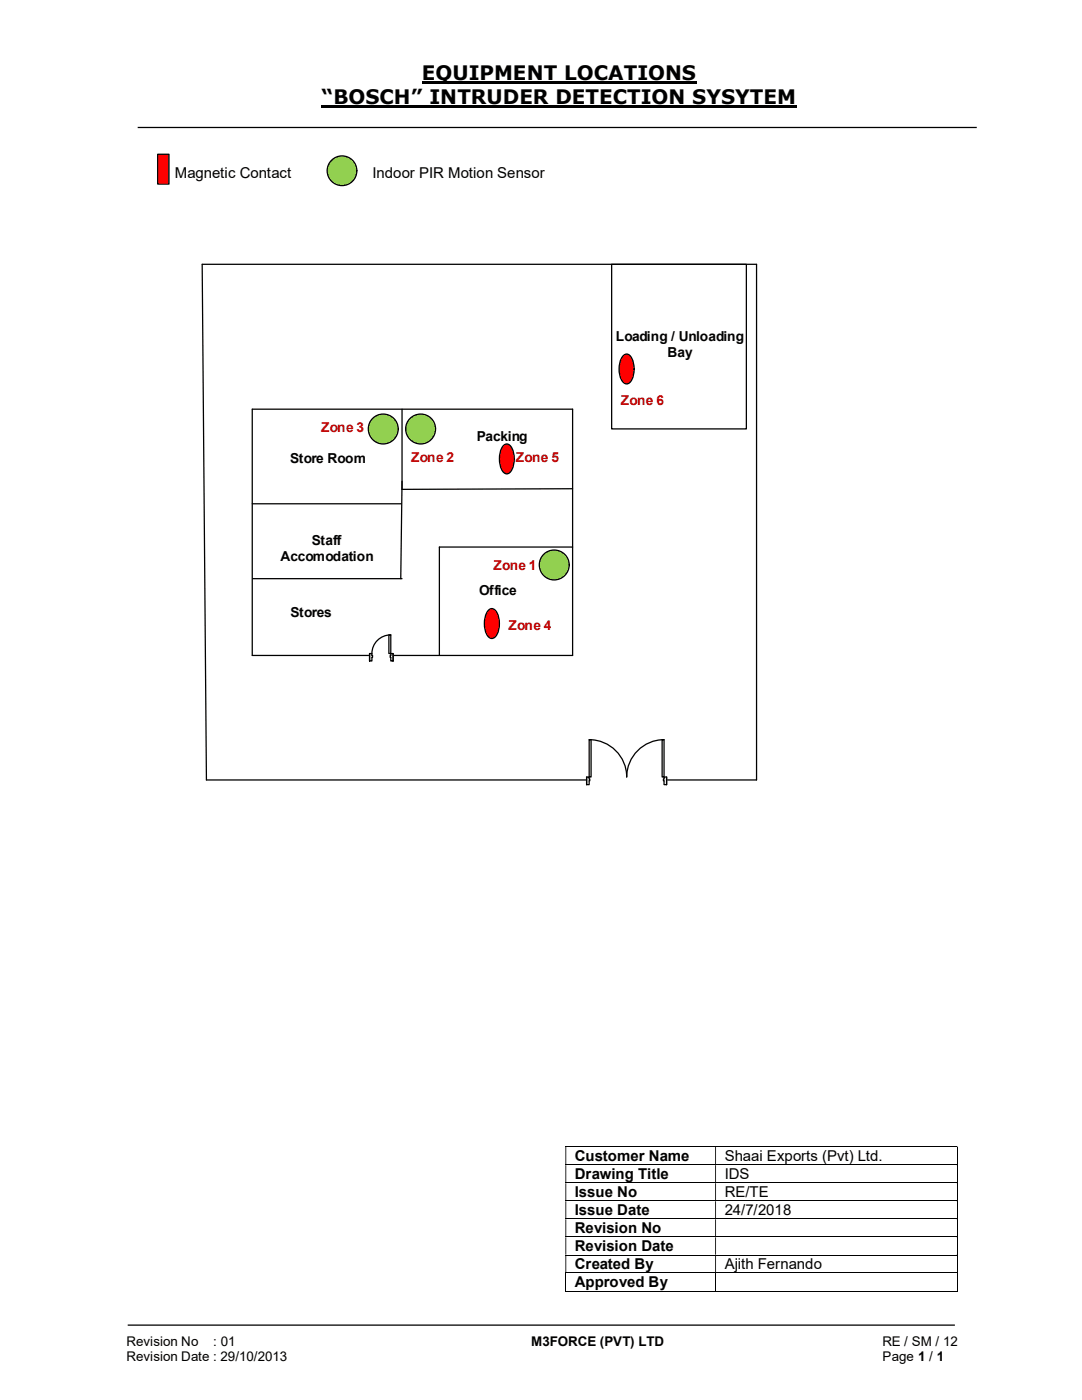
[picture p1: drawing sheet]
<svg xmlns="http://www.w3.org/2000/svg" width="216mm" height="279mm" viewBox="0 0 216 279" stroke-linecap="round" stroke-linejoin="round" font-family="sans-serif">
<path d="M84.2 16.4h54.8M64.2 21.3h94.8" fill="none" stroke="#000" stroke-width=".42"/>
<path d="M27.5 25.4h167.4M25.5 264.5h165" fill="none" stroke="#000" stroke-width=".25"/>
<path d="M31.5 30.8h2.2v5.9h-2.2z" fill-rule="evenodd" fill="#f00"/>
<path d="M31.5 30.8h2.2v5.9h-2.2z" fill="none" stroke="#000" stroke-width=".24"/>
<g fill="none" stroke="#000" stroke-width=".2">
<path d="M112.8 228.8h78.1M112.8 232.5h78.1M112.8 236.1h78.1M112.8 239.6h78.1M191 228.9v3.5M191 232.5v3.5M191 236.1v3.5M191 239.7v3.5M112.8 243.2h78.1M112.8 246.8h78.1M112.8 250.5h78.1M112.8 254h78.1"/>
<path d="M112.8 257.7h29.9M112.9 254.1v3.7M142.8 254.1v3.7M142.9 257.7h48M191 243.3v3.5M191 246.9v3.5M191 250.5v3.5M191 254.1v3.7"/>
</g>
<g fill="#000">
<path d="M190.9 228.7h.2v.2h-.2zM112.8 228.9h.2v3.5h-.2zM142.7 228.9h.2v3.5h-.2z" fill-rule="evenodd"/>
<path d="M190.9 232.4h.2v.1h-.2zM112.8 232.5h.2v3.5h-.2zM142.7 232.5h.2v3.5h-.2z" fill-rule="evenodd"/>
<path d="M190.9 236h.2v.1h-.2zM112.8 236.1h.2v3.5h-.2zM142.7 236.1h.2v3.5h-.2z" fill-rule="evenodd"/>
<path d="M190.9 239.6h.2v.1h-.2zM112.8 239.7h.2v3.5h-.2zM142.7 239.7h.2v3.5h-.2z" fill-rule="evenodd"/>
<path d="M190.9 243.2h.2v.1h-.2zM112.8 243.3h.2v3.5h-.2zM142.7 243.3h.2v3.5h-.2z" fill-rule="evenodd"/>
<path d="M190.9 246.8h.2v.1h-.2zM112.8 246.9h.2v3.5h-.2zM142.7 246.9h.2v3.5h-.2z" fill-rule="evenodd"/>
<path d="M190.9 250.4h.2v.1h-.2zM112.8 250.5h.2v3.5h-.2zM142.7 250.5h.2v3.5h-.2z" fill-rule="evenodd"/>
</g>
<path d="M190.9 254h.2v.1h-.2zM190.9 257.6h.2v.2h-.2z" fill="#000"/>
<circle cx="68.2" cy="34.1" r="2.96" fill="#92d050"/>
<circle cx="68.2" cy="34.1" r="2.96" fill="none" stroke="#000" stroke-width=".25"/>
<path d="M122 52.7h26.9v32.9h-26.9z" fill="#fff"/>
<path d="M40.3 52.7h110.7v103h-109.8zM122 52.7h26.9v32.9h-26.9zM50.3 81.7h64v49.1h-64zM80.2 81.7v16l34.1-.2M50.3 100.5h29.8M50.4 115.5h29.8M87.7 109.2h26.6" fill="none" stroke="#000" stroke-width=".25"/>
<path d="M117.1 155h15.9v1.6h-15.9z" fill="#fff"/>
<path d="M117.1 155h15.9v1.6h-15.9z" fill="none" stroke="#fff" stroke-width=".25"/>
<path d="M132.5 155.1v1.5h.5v-1.5zM117.1 155.1h.5v1.5h-.5z" fill-rule="evenodd" fill="#fff"/>
<path d="M117.6 155.4v-.3h-.5v1.5h.5v-.8M132.5 155.4v-.3h.5v1.5h-.5v-.8" fill="none" stroke="#000" stroke-width=".25"/>
<path d="M132.4 155.4v.4h.1v-.4zM117.6 155.4h.1v.4h-.1z" fill-rule="evenodd" fill="#fff"/>
<path d="M117.1 155.1v1.5M117.6 155.4h.1v.4h-.1M117.6 147.6a7.5 7.5 0 0 1 7.5 7.5 7.5 7.5 0 0 1 7.4-7.5M132.5 155.4h-.1v.4h.1M133 155.1v1.5" fill="none" stroke="#000" stroke-width=".25"/>
<path d="M117.6 147.6h.3v7.5h-.3z" fill-rule="evenodd" fill="#fff"/>
<path d="M117.6 147.6h.3v7.5h-.3z" fill="none" stroke="#000" stroke-width=".25"/>
<path d="M132.1 147.6h.4v7.5h-.4z" fill-rule="evenodd" fill="#fff"/>
<path d="M132.1 147.6h.4v7.5h-.4z" fill="none" stroke="#000" stroke-width=".25"/>
<path d="M97.4 121.9a.96 .96 0 0 1 .9-.4 .96 .96 0 0 1 .8 .6 4.9 4.9 0 0 1-.2 4.9 1.02 1.02 0 0 1-1.1 .4 1.02 1.02 0 0 1-.7-.8 5.1 5.1 0 0 1 .3-4.7z" fill-rule="evenodd" fill="#f00"/>
<path d="M97.4 121.9a.96 .96 0 0 1 .9-.4 .96 .96 0 0 1 .8 .6 4.9 4.9 0 0 1-.2 4.9 1.02 1.02 0 0 1-1.1 .4 1.02 1.02 0 0 1-.7-.8 5.1 5.1 0 0 1 .3-4.7z" fill="none" stroke="#000" stroke-width=".25"/>
<path d="M124.4 71a1 1 0 0 1 1-.3 1 1 0 0 1 .7 .8 4.5 4.5 0 0 1-.7 5 1.1 1.1 0 0 1-1.4-.7 4.8 4.8 0 0 1 .4-4.8z" fill-rule="evenodd" fill="#f00"/>
<path d="M124.4 71a1 1 0 0 1 1-.3 1 1 0 0 1 .7 .8 4.5 4.5 0 0 1-.7 5 1.1 1.1 0 0 1-1.4-.7 4.8 4.8 0 0 1 .4-4.8z" fill="none" stroke="#000" stroke-width=".25"/>
<path d="M100.4 89a1.01 1.01 0 0 1 1-.4 1.01 1.01 0 0 1 .8 .9 4.5 4.5 0 0 1-.7 5 1.07 1.07 0 0 1-1.4-.8 5.2 5.2 0 0 1 .3-4.7z" fill-rule="evenodd" fill="#f00"/>
<path d="M100.4 89a1.01 1.01 0 0 1 1-.4 1.01 1.01 0 0 1 .8 .9 4.5 4.5 0 0 1-.7 5 1.07 1.07 0 0 1-1.4-.8 5.2 5.2 0 0 1 .3-4.7z" fill="none" stroke="#000" stroke-width=".25"/>
<circle cx="76.5" cy="85.6" r="2.99" fill="#92d050"/>
<circle cx="76.5" cy="85.6" r="2.99" fill="none" stroke="#000" stroke-width=".25"/>
<circle cx="83.9" cy="85.6" r="2.98" fill="#92d050"/>
<circle cx="83.9" cy="85.6" r="2.98" fill="none" stroke="#000" stroke-width=".25"/>
<circle cx="110.6" cy="112.7" r="2.99" fill="#92d050"/>
<g fill="none" stroke="#000" stroke-width=".25">
<path d="M80.2 96.1l-.2 19.4"/>
<circle cx="110.6" cy="112.7" r="2.99"/>
</g>
<path d="M73.7 130.4h4.7v1.6h-4.7z" fill="#fff"/>
<path d="M73.7 130.4h4.7v1.6h-4.7z" fill="none" stroke="#fff" stroke-width=".25"/>
<path d="M78 130.4v1.5h.4v-1.5zM73.7 130.4h.5v1.5h-.5z" fill-rule="evenodd" fill="#fff"/>
<path d="M74.2 130.8v-.4h-.5v1.5h.5v-.7M78 130.8v-.4h.4v1.5h-.4v-.7" fill="none" stroke="#000" stroke-width=".25"/>
<path d="M77.9 130.8v.4h.1v-.4zM74.2 130.8h.1v.4h-.1z" fill-rule="evenodd" fill="#fff"/>
<path d="M73.7 130.4v1.5M74.2 130.8h.1v.4h-.1M78 126.7a3.7 3.7 0 0 0-3.8 3.7M78 130.8h-.1v.4h.1M78.4 130.4v1.5" fill="none" stroke="#000" stroke-width=".25"/>
<path d="M77.6 126.7h.4v3.7h-.4z" fill-rule="evenodd" fill="#fff"/>
<path d="M87.7 109.2v21.6M77.6 126.7h.4v3.7h-.4z" fill="none" stroke="#000" stroke-width=".25"/>
<g font-size="4">
<text x="84.2" y="16">EQUIPMENT LOCATIONS</text>
<text x="64.2" y="20.8">“BOSCH” INTRUDER DETECTION SYSYTEM</text>
</g>
<g font-size="3">
<text x="34.9" y="35.5">Magnetic Contact</text>
<text x="74.4" y="35.5">Indoor PIR Motion Sensor</text>
<text x="114.7" y="231.6">Customer Name</text>
<text x="144.6" y="231.6">Shaai Exports (Pvt) Ltd.</text>
<text x="114.7" y="235.3">Drawing Title</text>
<text x="114.7" y="238.8">Issue No</text>
<text x="144.6" y="235.3">IDS</text>
<text x="144.6" y="238.8">RE/TE</text>
<text x="114.7" y="242.5">Issue Date</text>
<text x="144.6" y="242.5">24/7/2018</text>
<text x="114.7" y="246.1">Revision No</text>
<text x="114.7" y="249.7">Revision Date</text>
<text x="114.7" y="253.3">Created By</text>
<text x="114.7" y="256.9">Approved By</text>
<text x="144.6" y="253.3">Ajith Fernando</text>
</g>
<g font-size="2.7">
<text x="122.9" y="68">Loading / Unloading</text>
<text x="133.2" y="71.2">Bay</text>
<text x="95.1" y="87.9">Packing</text>
<text x="57.9" y="92.5">Store Room</text>
<text x="56" y="111.9">Accomodation</text>
<text x="62.2" y="108.7">Staff</text>
<text x="95.6" y="118.8">Office</text>
<text x="58" y="123.1">Stores</text>
<text x="25.2" y="268.7">Revision No</text>
<text x="42.6" y="268.7">: 01</text>
<text x="106" y="268.7">M3FORCE (PVT) LTD</text>
<text x="176.1" y="268.7">RE / SM / 12</text>
<text x="25.2" y="271.7">Revision Date : 29/10/2013</text>
<text x="176.1" y="271.7">Page 1 / 1</text>
</g>
<g font-size="2.7" fill="#c00000">
<text x="123.9" y="80.9">Zone 6</text>
<text x="64.1" y="86.2">Zone 3</text>
<text x="82" y="92.2">Zone 2</text>
<text x="103" y="92.2">Zone 5</text>
<text x="98.5" y="113.8">Zone 1</text>
<text x="101.5" y="125.7">Zone 4</text>
</g>
</svg>
